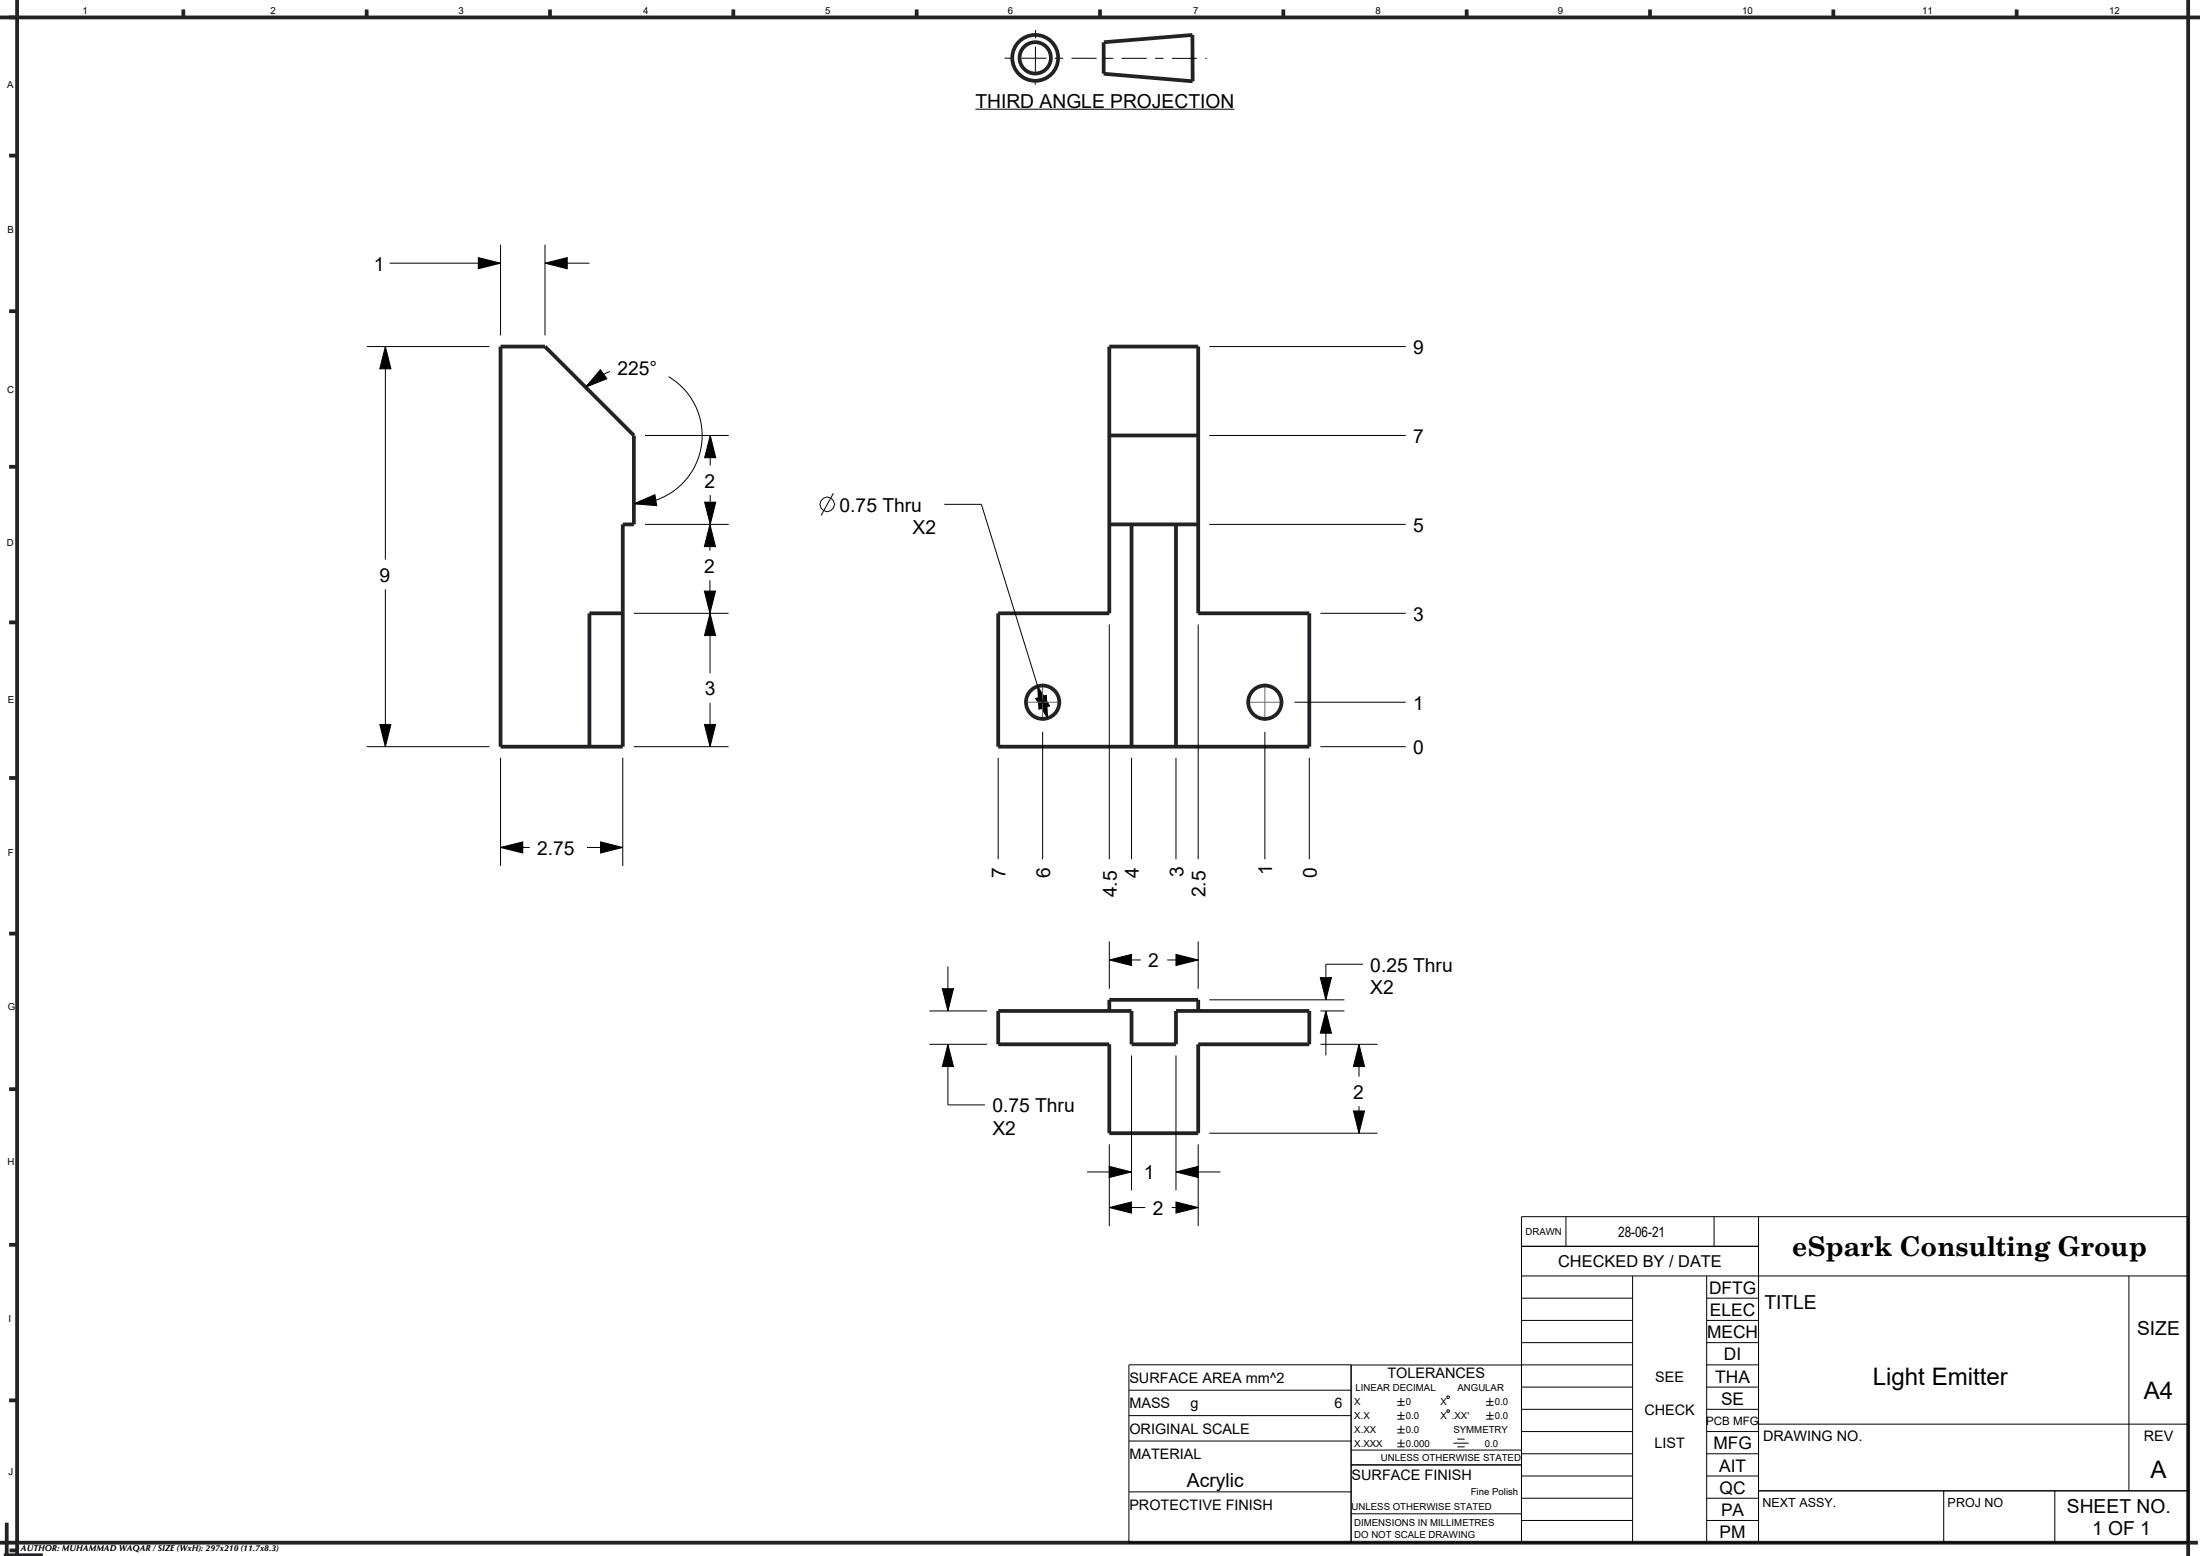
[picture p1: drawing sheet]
<svg xmlns="http://www.w3.org/2000/svg" width="297mm" height="210mm" viewBox="0 0 297 210" stroke-linecap="round" stroke-linejoin="round" font-family="sans-serif">
<g fill="none" stroke="#000" stroke-width=".14">
<path d="M131.7 14.7h34.9M52.6 35.5h15M64.6 34.8l3 .7-3 .8zM67.6 33v12.3M73.6 35.5l3-.7v1.5zM73.6 33v12.3M73.6 35.5h6M49.5 46.8h16.6M52 46.8l.8 3h-1.5zM52 46.8v28.7M81.1 49.9l.8 1.2-2.8 1.2zM82.3 50.1l-1.7 .9-1.5 1.3"/>
<path d="M87.1 58.8h11.3M90.3 50.8a9.2 9.2 0 0 1 4.2 10.4 9.2 9.2 0 0 1-8.9 6.8M95.9 58.8l.7 3h-1.5zM95.9 58.8v4M163.3 58.8h26.5M163.3 46.8h26.5M52 79.5v21.3M85.6 68l2.8-1.2 .3 1.4zM87.1 70.8h11.3M95.1 79.8h1.5l-.8 3zM95.1 67.8h1.5l-.7 3zM95.8 70.8l.8 3h-1.5z"/>
<path d="M95.8 70.8v3.5M95.8 78.3l.1 12.6M95.9 66.8v4M112.5 66.6l-1.7 3M127.5 68.1h5l8.9 28.8M163.3 70.8h26.5M51.3 97.8h1.5l-.8 3zM85.6 82.8h12.8M95.1 97.8h1.5l-.7 3zM95.9 82.8l.7 3h-1.5zM95.9 94.9v5.9M139.8 94.3l1.5-.5 .1 3.1z"/>
<path d="M140.1 92.6l1.6 2.7-1.4 .4zM140.8 98.8v17.2M149.8 84.3v31.7M161.8 84.3v31.7M170.8 98.8v17.2M174.8 94.8h15M178.3 82.8h11.5M49.5 100.8h16.6M67.6 114.4l3-.8v1.5zM67.6 114.4h3.9M67.6 102.3v14.6M79.2 114.4h4.9"/>
<path d="M81.1 113.6l3 .8-3 .7zM84.1 102.3v14.6M85.6 100.8h12.8M134.8 102.3v13.7M152.8 102.3v13.7M158.8 102.3v13.7M176.8 102.3v13.7M178.3 100.8h11.5M125.5 136.4h7.8M127.2 133.4h1.5l-.7 3zM128 130.4v6M149.8 129.6l3-.8v1.5z"/>
<path d="M149.8 127.1v6.3M149.8 129.6h4.2M157.6 129.6h4.2M158.8 128.8l3 .8-3 .7zM161.8 127.1v6.3M163.3 134.9h18.2M178.2 131.9h1.5l-.7 3zM178.3 136.4h3.2M179 136.4l.7 3h-1.5zM179 136.4v6M184 130.1h-5v4.8M125.5 140.9h7.8"/>
<path d="M128 140.9l.7 3h-1.5zM128 140.9v8.2h5M146.8 158.2h6M149.8 157.4l3 .8-3 .7zM149.8 154.4v11.1M152.8 142.4v18.3M158.8 158.2l3-.8v1.5zM158.8 142.4v18.3M158.8 158.2h6M161.8 154.4v11.1M163.3 152.9h22.7M178.3 140.9h7.7"/>
<path d="M182.7 149.9h1.5l-.7 3zM183.5 140.9l.7 3h-1.5zM183.5 140.9v4.4M183.5 149.3v3.6M149.8 163l3-.8v1.5zM149.8 163h4.8M158.2 163h3.6M158.8 162.2l3 .8-3 .7zM205.4 178.2h15M205.4 175.2h15M205.4 168.2h32M211.4 164.2v4"/>
<path d="M220.4 172.2v36M230.4 178.2h7M230.4 175.2h7M230.4 172.2v36M231.4 164.2v4M237.4 164.2v44M287.4 172.2v29M295.4 172.2h-90M152.4 194.5h30M152.4 191.1h30M152.4 187.6h30M182.4 195.7h23"/>
<path d="M182.4 184.2h23M188.6 194.8h1M188.6 195.3h1M188.6 192.9h1M188.6 193.4h1M188.6 191h1M188.6 191.5h1M188.6 189.2h1M188.6 189.7h1M189.1 188.7v1M189.1 190.5v1M189.1 192.4v1"/>
<path d="M189.1 194.3v1M195.3 190.4l.3-.1 .1 .2-.3 .1zM195.4 188.4l.3 .1-.1 .2h-.3zM196.2 194.8h2.1M196.7 194.2h1M196.7 195.3h1M200.6 191h1M200.6 191.5h1M200.6 189.2h1M200.6 189.7h1M201.1 188.7v1M201.1 190.5v1"/>
<path d="M205.4 199.2h15M205.4 196.2h15M205.4 193.2h15M205.4 190.2h15M205.4 187.2h15M205.4 184.2h15M205.4 181.2h15M205.4 197.7h-23M230.4 199.2h7M230.4 196.2h7M230.4 193.2h7M230.4 190.2h7"/>
<path d="M230.4 187.2h7M230.4 184.2h7M230.4 181.2h7M237.4 192.2h58M152.4 201.3h30M182.4 204.3h23M205.4 208.2v-44h90v44h-143v-24h30v24M205.4 205.2h15M205.4 202.2h15M230.4 205.2h7M230.4 202.2h7M237.4 201.2h58"/>
<path d="M262.4 201.2v7M277.4 201.2v7"/>
<circle cx="111.7" cy="68.1" r=".98"/>
</g>
<g fill="#000">
<path d="M64.6 34.8l3 .7-3 .8zM73.6 35.5l3-.7v1.5zM52 46.8l.8 3h-1.5zM81.1 49.9l.8 1.2-2.8 1.2zM95.9 58.8l.7 3h-1.5zM85.6 68l2.8-1.2 .3 1.4zM95.8 70.8l.8 3h-1.5zM95.1 67.8h1.5l-.7 3zM95.1 79.8h1.5l-.8 3zM95.9 82.8l.7 3h-1.5zM140.1 92.6l1.6 2.7-1.4 .4zM139.8 94.3l1.5-.5 .1 3.1z"/>
<path d="M51.3 97.8h1.5l-.8 3zM67.6 114.4l3-.8v1.5zM81.1 113.6l3 .8-3 .7zM95.1 97.8h1.5l-.7 3zM127.2 133.4h1.5l-.7 3zM149.8 129.6l3-.8v1.5zM158.8 128.8l3 .8-3 .7zM178.2 131.9h1.5l-.7 3zM179 136.4l.7 3h-1.5zM128 140.9l.7 3h-1.5zM149.8 157.4l3 .8-3 .7zM158.8 158.2l3-.8v1.5z"/>
<path d="M183.5 140.9l.7 3h-1.5zM182.7 149.9h1.5l-.7 3zM149.8 163l3-.8v1.5zM158.8 162.2l3 .8-3 .7z"/>
</g>
<g fill="none" stroke="#222226" stroke-width=".51">
<path d="M0 2.4h297M1.2 2.4h1.1M2.3 0v210M24.8 1.3v1.1M49.5 1.3v1.1M74.3 1.3v1.1M99 1.3v1.1M123.8 1.3v1.1M148.5 1.3v1.1M149 5.7l12-1v6.3l-12-1.1v-4.2M173.2 1.3v1.1M198 1.3v1.1"/>
<path d="M222.7 1.3v1.1M247.5 1.3v1.1M272.3 1.3v1.1M295.4 0v210M1.2 21h1.1M1.2 42h1.1M67.6 46.8h6l12 12v12h-1.5v30h-16.5zM149.8 46.8h12v36h15v18h-42v-18h15zM149.8 58.8h12M1.2 63h1.1M149.8 70.8h12M152.8 70.8v30"/>
<path d="M158.8 70.8v30M1.2 84h1.1M84.1 82.8h-4.5v18M1.2 105h1.1M1.2 126h1.1M134.8 136.4h18v4.5h6v-4.5h18v4.5h-15v12h-12v-12h-15zM149.8 136.4v-1.5h12v1.5M1.2 147h1.1M1.2 168h1.1M1.2 189h1.1M.5 209.9h5.3M.9 205.5v4.6"/>
<path d="M1.3 209.2h1.1M296.7 208.2h-296.7"/>
<circle cx="139.8" cy="7.8" r="3.1"/>
<circle cx="139.8" cy="7.8" r="2.12"/>
<circle cx="140.8" cy="94.8" r="2.25"/>
<circle cx="170.8" cy="94.8" r="2.25"/>
</g>
<path d="M135.6 7.9h27.3M139.8 4v7.4" fill="none" stroke="#000" stroke-width=".14" stroke-dasharray="1.1 1.1 3.4 1.1" stroke-linecap="butt"/>
<path d="M138.3 94.8h5M140.8 92.3v5M168.3 94.8h5M170.8 92.3v5" fill="none" stroke="#963" stroke-width=".14"/>
<text font-size="3.7" x="242" y="169.6">eSpark Consulting Group</text>
<g font-size="3.3">
<text x="252.8" y="187">Light Emitter</text>
<text x="289.4" y="188.8">A4</text>
<text x="290.3" y="199.5">A</text>
</g>
<g font-size="2.6">
<text x="131.7" y="14.5">THIRD ANGLE PROJECTION</text>
<text x="50.5" y="36.5">1</text>
<text x="190.8" y="47.8">9</text>
<text x="83.3" y="50.6">225°</text>
<text x="190.8" y="59.8">7</text>
<text x="95.1" y="65.8">2</text>
<text x="113.3" y="69.1">0.75 Thru</text>
<text x="190.8" y="71.8">5</text>
<text x="95.1" y="77.3">2</text>
<text x="123.2" y="72.1">X2</text>
<text x="51.2" y="78.5">9</text>
<text x="190.8" y="83.8">3</text>
<text x="95.1" y="93.9">3</text>
<text x="190.8" y="95.8">1</text>
<text x="190.8" y="101.8">0</text>
<text x="72.5" y="115.4">2.75</text>
<text x="135.8" y="118.5" transform="rotate(-90 135.8 118.5)">7</text>
<text x="141.8" y="118.5" transform="rotate(-90 141.8 118.5)">6</text>
<text x="153.8" y="118.5" transform="rotate(-90 153.8 118.5)">4</text>
<text x="159.8" y="118.4" transform="rotate(-90 159.8 118.4)">3</text>
<text x="171.8" y="118.1" transform="rotate(-90 171.8 118.1)">1</text>
<text x="177.8" y="118.5" transform="rotate(-90 177.8 118.5)">0</text>
<text x="150.8" y="121.1" transform="rotate(-90 150.8 121.1)">4.5</text>
<text x="162.8" y="121.1" transform="rotate(-90 162.8 121.1)">2.5</text>
<text x="155" y="130.6">2</text>
<text x="185" y="131.1">0.25 Thru</text>
<text x="185" y="134.1">X2</text>
<text x="182.7" y="148.3">2</text>
<text x="134" y="150.1">0.75 Thru</text>
<text x="134" y="153.1">X2</text>
<text x="154.4" y="159.2">1</text>
<text x="155.6" y="164">2</text>
<text x="238.2" y="176.7">TITLE</text>
<text x="288.5" y="180.2">SIZE</text>
<text x="160.2" y="200.6">Acrylic</text>
<text x="279" y="204.2">SHEET NO.</text>
<text x="282.4" y="207.2">1 OF 1</text>
</g>
<g font-size="2.3">
<text x="230.7" y="174.6">DFTG</text>
<text x="230.8" y="177.6">ELEC</text>
<text x="230.5" y="180.6">MECH</text>
<text x="232.7" y="183.6">DI</text>
<text x="231.6" y="186.6">THA</text>
<text x="232.3" y="189.6">SE</text>
<text x="231.3" y="195.6">MFG</text>
<text x="232.1" y="198.6">AIT</text>
<text x="232.1" y="201.6">QC</text>
<text x="232.1" y="207.6">PM</text>
<text x="232.3" y="204.6">PA</text>
</g>
<text font-size="2.2" x="210.3" y="171.1">CHECKED BY / DATE</text>
<g font-size="2">
<text x="218.5" y="167">28-06-21</text>
<text x="187.3" y="186">TOLERANCES</text>
<text x="152.5" y="190.1">MASS</text>
<text x="152.5" y="186.7">SURFACE AREA mm^2</text>
<text x="160.7" y="190.1">g</text>
<text x="180.2" y="190.1">6</text>
<text x="222" y="191">CHECK</text>
<text x="223.4" y="186.5">SEE</text>
<text x="152.5" y="196.9">MATERIAL</text>
<text x="152.5" y="193.5">ORIGINAL SCALE</text>
<text x="223.3" y="195.5">LIST</text>
<text x="238" y="194.5">DRAWING NO.</text>
<text x="289.4" y="194.5">REV</text>
<text x="152.5" y="203.8">PROTECTIVE FINISH</text>
<text x="182.5" y="199.8">SURFACE FINISH</text>
</g>
<g font-size="1.7">
<text x="237.9" y="203.4">NEXT ASSY.</text>
<text x="262.9" y="203.4">PROJ NO</text>
</g>
<text font-size="1.6" x="230.3" y="192.3">PCB MFG</text>
<g font-size="1.3">
<text x="11.1" y="1.9">1</text>
<text x="36.5" y="1.9">2</text>
<text x="61.9" y="1.9">3</text>
<text x="86.8" y="1.9">4</text>
<text x="111.4" y="1.9">5</text>
<text x="136.1" y="1.9">6</text>
<text x="161.1" y="1.9">7</text>
<text x="185.7" y="1.9">8</text>
<text x="210.3" y="1.9">9</text>
<text x="235.2" y="1.9">10</text>
<text x="259.5" y="1.9">11</text>
<text x="284.7" y="1.9">12</text>
<text x="1" y="11.9">A</text>
<text x="1" y="31.5">B</text>
<text x="1" y="53.1">C</text>
<text x=".9" y="73.7">D</text>
<text x="1.1" y="94.9">E</text>
<text x="1.1" y="115.5">F</text>
<text x="1" y="136.3">G</text>
<text x="1" y="157.2">H</text>
<text x="205.9" y="166.7">DRAWN</text>
<text x="1.1" y="178.4">I</text>
<text x="182.8" y="191.5">X.X</text>
<text x="182.8" y="189.7">X</text>
<text x="183" y="187.7">LINEAR DECIMAL</text>
<text x="189.8" y="191.5">0.0</text>
<text x="189.8" y="189.7">0</text>
<text x="194.5" y="191.5">X .XX'</text>
<text x="194.5" y="189.7">X</text>
<text x="196.8" y="187.7">ANGULAR</text>
<text x="201.8" y="191.5">0.0</text>
<text x="201.8" y="189.7">0.0</text>
<text x="182.8" y="195.3">X.XXX</text>
<text x="182.8" y="193.4">X.XX</text>
<text x="186.4" y="197.2">UNLESS OTHERWISE STATED</text>
<text x="189.8" y="195.3">0.000</text>
<text x="189.8" y="193.4">0.0</text>
<text x="196.2" y="193.4">SYMMETRY</text>
<text x="200.5" y="195.3">0.0</text>
<text x="1.2" y="199.1">J</text>
<text x="182.5" y="203.8">UNLESS OTHERWISE STATED</text>
<text x="198.5" y="201.8">Fine Polish</text>
<text x="182.8" y="206">DIMENSIONS IN MILLIMETRES</text>
<text x="182.8" y="207.5">DO NOT SCALE DRAWING</text>
</g>
<text font-size="1.2" x="2.8" y="209.4">AUTHOR: MUHAMMAD WAQAR / SIZE (WxH): 297x210 (11.7x8.3)</text>
</svg>
